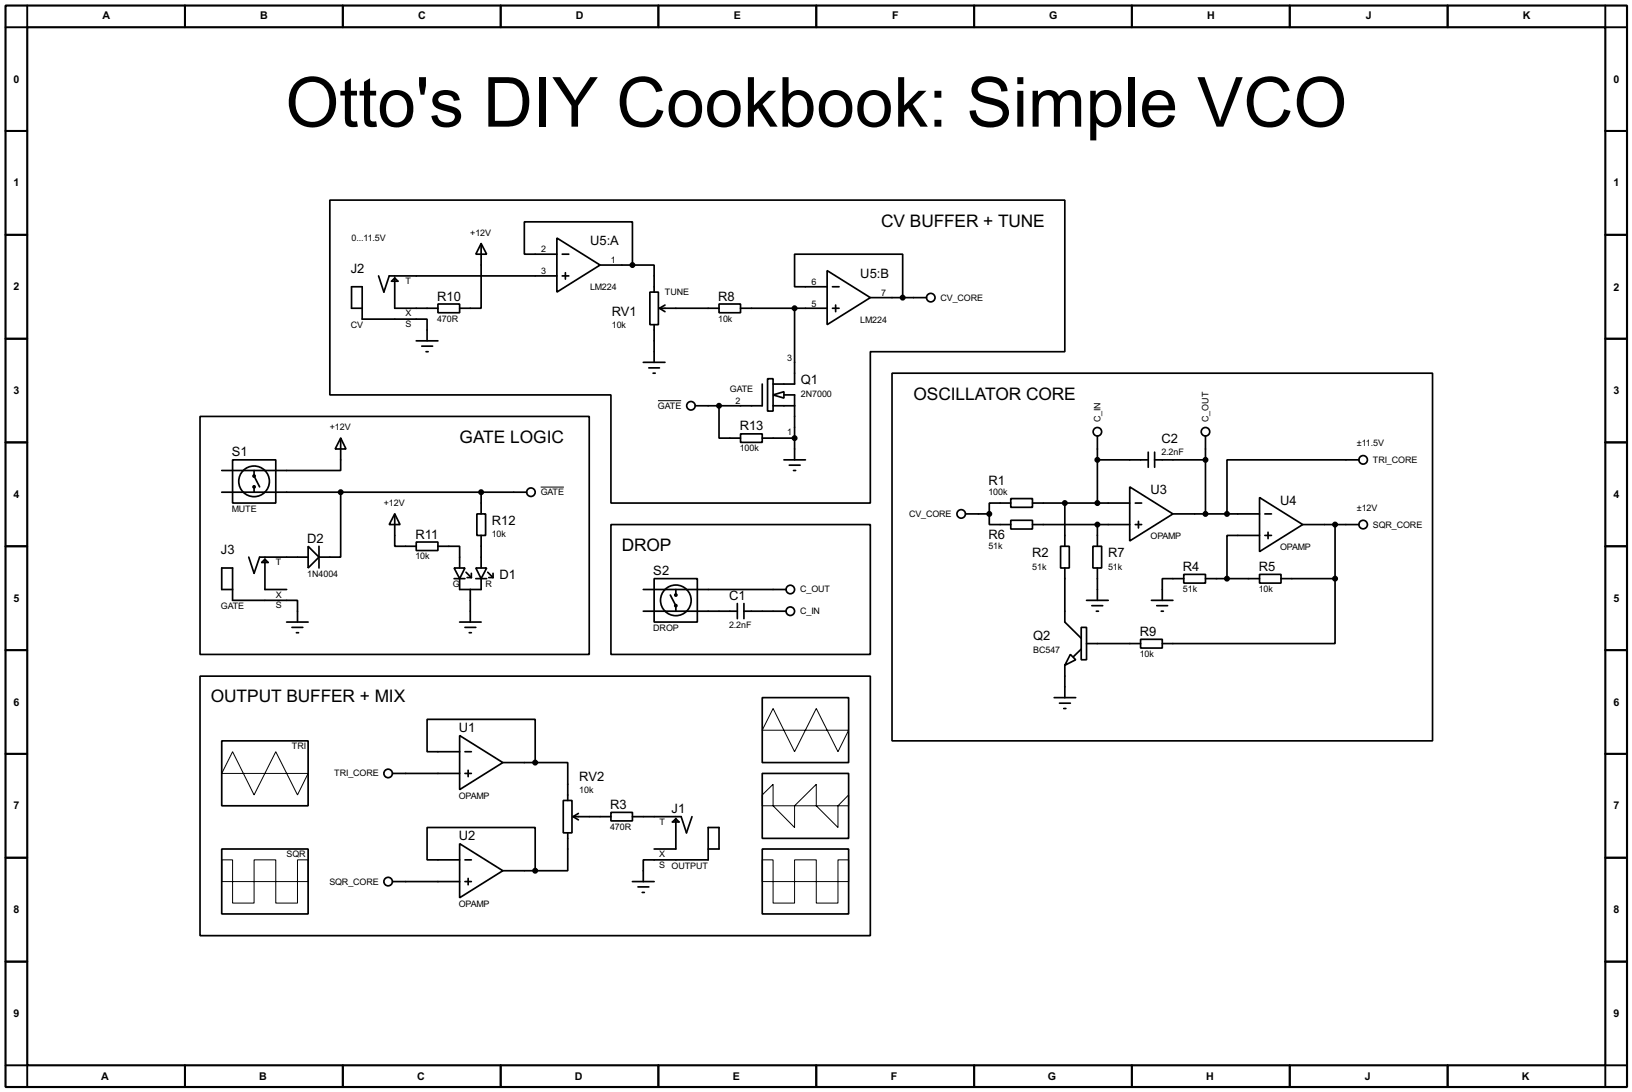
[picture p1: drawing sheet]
<svg xmlns="http://www.w3.org/2000/svg" width="383mm" height="256mm" viewBox="0 0 383 256" stroke-linecap="round" stroke-linejoin="round" font-family="sans-serif">
<path d="M1.3 1.3h381v254h-381zM6.4 6.4h370.8v243.8h-370.8z" fill="none" stroke="#000" stroke-width=".5"/>
<g fill="none" stroke="#000" stroke-width=".45">
<path d="M6.4 1.3v5.1h-5.1M43.5 1.3v5.1M80.6 1.3v5.1M117.7 1.3v5.1M154.7 1.3v5.1M191.8 1.3v5.1M228.9 1.3v5.1M266 1.3v5.1M303.1 1.3v5.1M340.2 1.3v5.1M377.2 1.3v5.1h5.1M1.3 30.8h5.1"/>
<path d="M377.2 30.8h5.1M1.3 55.2h5.1M377.2 55.2h5.1M1.3 79.6h5.1M377.2 79.6h5.1M1.3 103.9h5.1M377.2 103.9h5.1M1.3 128.3h5.1M377.2 128.3h5.1M1.3 152.7h5.1M377.2 152.7h5.1M1.3 177.1h5.1"/>
<path d="M377.2 177.1h5.1M1.3 201.5h5.1M377.2 201.5h5.1M1.3 225.9h5.1M377.2 225.9h5.1M1.3 250.2h5.1v5.1M43.5 250.2v5.1M80.6 250.2v5.1M117.7 250.2v5.1M154.7 250.2v5.1M191.8 250.2v5.1M228.9 250.2v5.1"/>
<path d="M266 250.2v5.1M303.1 250.2v5.1M340.2 250.2v5.1M382.3 250.2h-5.1v5.1"/>
</g>
<g fill="none" stroke="#000" stroke-width=".4">
<path d="M77.5 47h172.7v35.6h-45.7v35.6h-60.9v-25.4h-66.1zM113.1 57.2l1.3 2.5h-2.6zM113.1 57.2v15.2h-5.1M130.9 55.9l10.1 6.4-10.1 6.3zM130.9 59.7h-7.7v-7.6h25.4v10.2M132.1 59.7h1.6M85.1 72.4h-2.5v-5h2.5v7.6h15.3v5.1M89 64.8l1.2 3.8 1.3-3.8h39.4M92 66.1l.8-.8 .7 .8zM92.8 65.3v7.1h10.1M102.9 71.4h5.1v2.1h-5.1zM132.1 64.8h1.6"/>
<path d="M132.9 64.1v1.5M141 62.3h7.6M148.6 62.3h5.1v6.3M152.7 68.6h2v7.7h-2zM153.7 76.3v8.8M155 72.4h14M155 72.4l1.3 .8M156.3 71.7l-1.3 .7M169 71.4h5v2.1h-5zM174 72.4h20.4M186.7 72.4v17.8h-5M194.4 63.6l10.1 6.3-10.1 6.4z"/>
<path d="M194.4 67.4h-7.7v-7.7h25.4v10.2M195.6 72.4h1.6M195.6 67.4h1.6M196.4 71.7v1.5M204.5 69.9h13.2M47 97.8h91.5v55.9h-91.5zM97.8 80.1h5.1M99.1 81.3h2.6M100.1 82.6h.5M151.2 85.1h5.1M152.5 86.4h2.5M153.5 87.7h.5"/>
<path d="M169 95.3v7.6h5M179.1 90.2v5.1h-15.7M180.4 89h1.3v7.6h-1.3zM181.7 92.8l2.5-.8v1.5zM181.7 95.3h5M184.2 92.8h2.5v15.2M209.6 87.7h127v86.3h-127zM52.1 115.6h71.7M54.7 108h10.1v10.2h-10.1zM59.7 110.5v1.3l1.3 2.6M59.7 114.4v1.2M80.1 102.9l1.2 2.6h-2.5z"/>
<path d="M80.1 102.9v7.6h-28M80.1 115.6v15.3h-5.1M113.1 115.6v5.1M174 101.9h5.1v2h-5.1zM179.1 102.9h7.6M184.2 108h5.1M185.5 109.3h2.5M186.5 110.5h.5M237.5 117.1h5.1v2.1h-5.1zM237.5 118.2h-5v2.5M242.6 118.2h22.9M250.2 118.2v10.1"/>
<path d="M257.9 102.4v15.8M257.9 108h11.9M265.5 114.4l10.1 6.3-10.1 6.4zM266.8 118.2h1.5M269.8 106.2v3.6M271.3 108h12M271.3 106.2v3.6M283.3 102.4v18.3M296 116.9l10.1 6.3-10.1 6.4zM319.3 108h-31v12.7M54.7 138.5h-2.6v-5.1h2.6v7.6h15.2v5.1M58.5 130.9l1.2 3.8 1.3-3.8h11.4"/>
<path d="M61.5 132.1l.8-.7 .7 .7zM62.3 131.4v7.1h5.1M72.4 128.3l2.6 2.6-2.6 2.5zM75 128.3v5.1M92.8 120.7l1.2 2.5h-2.5zM92.8 120.7v7.6h5M97.8 127.3h5.1v2h-5.1zM102.9 128.3h5.1v5.1M106.7 133.4h2.6l-1.3 2.5zM106.7 135.9h2.6M108 135.9v2.6h5.1v-2.6M109.5 134.4l1.3 1.3"/>
<path d="M109.8 135.7h1M110.5 138.5v7.6M110.8 134.7v1M111.8 133.4h2.6l-1.3 2.5zM111.8 135.9h2.6M112.1 120.7h2v5.1h-2zM113.1 125.8v7.6M114.6 134.4l1.3 1.3M114.9 135.7h1M115.9 134.7v1M143.6 123.2h60.9v30.5h-60.9zM151.2 138.5h33.5"/>
<path d="M153.7 135.9h10.2v10.2h-10.2zM157.5 139.8l1.3 2.5v1.3M158.8 138.5v1.3M226.9 120.7h5.6M232.5 120.7v2.5h5M237.5 122.2h5.1v2.1h-5.1zM242.6 123.2h22.9M249.2 128.3h2.1v5.1h-2.1zM250.2 133.4v12.7l3.9 3.8M256.8 128.3h2.1v5.1h-2.1zM257.9 123.2v5.1M257.9 133.4v7.6"/>
<path d="M266.8 123.2h1.5M267.5 122.5v1.5M275.6 120.7h20.4M278.2 134.9h5.1v2.1h-5.1zM278.2 135.9h-5.1v5.1M283.3 135.9h12.7M296 134.9h5v2.1h-5zM296 125.8h-7.7v10.1M297.2 120.7h1.6M297.2 125.8h1.6M298 125v1.5M301 135.9h12.7"/>
<path d="M306.1 123.2h13.2M313.7 135.9v15.3h-40.6M313.7 123.2v12.7M47 158.8h157.5v61h-157.5zM67.4 146.1h5M68.6 147.4h2.6M69.7 148.6h.5M108 146.1h5.1M109.3 147.4h2.5M110.3 148.6h.5M151.2 143.6h22.1M173.3 141.8v3.5"/>
<path d="M174.8 143.6h9.9M174.8 141.8v3.5M250.2 156.3v7.6M251.5 153.7l1.3 1.3-2.6 1.3zM254.1 147.4h1.2v7.6h-1.2zM254.1 152.5l-1.8 1.7M255.3 151.2h12.7M255.3 141h5.1M256.6 142.3h2.5M257.6 143.6h.5M268 150.2h5.1v2h-5.1zM270.6 141h5"/>
<path d="M271.8 142.3h2.6M272.9 143.6h.5M52.1 174h20.3v15.3h-20.3zM108 172.8l10.2 6.3-10.2 6.4zM108 176.6h-7.6v-7.6h25.4v10.1M109.3 176.6h1.5M118.2 179.1h7.6M125.8 179.1h7.6v8.9M179.1 163.9h20.3v15.2h-20.3zM247.7 163.9h5.1M249 165.2h2.5M250 166.4h.5"/>
<path d="M52.1 199.4h20.3v15.3h-20.3zM92.3 181.7h15.7M108 198.2l10.2 6.3-10.2 6.4zM109.3 181.7h1.5M110 180.9v1.5M132.4 188h2v7.6h-2zM133.4 195.6v8.9h-7.6M134.7 191.8h8.9M134.7 191.8l1.2 .8M135.9 191.1l-1.2 .7M143.6 190.8h5v2h-5zM148.6 191.8h11.5l1.2 3.8 1.3-3.8"/>
<path d="M158 193.1l.8-.8 .8 .8zM158.8 192.3v7.1h-5.1M166.4 199.4h2.6v-5h-2.6v7.6h-15.2v5.1M179.1 199.4h20.3v15.3h-20.3zM179.1 181.7h20.3v15.2h-20.3zM92.3 207.1h15.7M108 202h-7.6v-7.6h25.4v10.1M109.3 207.1h1.5M109.3 202h1.5M110 206.3v1.5M118.2 204.5h7.6M148.6 207.1h5.1"/>
<path d="M149.9 208.3h2.6M150.9 209.6h.5"/>
<circle cx="218.7" cy="69.9" r="1"/>
<circle cx="162.3" cy="95.3" r="1"/>
<circle cx="59.7" cy="113.1" r="3.6"/>
<circle cx="59.7" cy="114.4" r=".25"/>
<circle cx="59.7" cy="111.8" r=".25"/>
<circle cx="124.7" cy="115.6" r="1"/>
<circle cx="257.8" cy="101.4" r="1"/>
<circle cx="283.2" cy="101.4" r="1"/>
<circle cx="320.3" cy="108" r="1"/>
<circle cx="158.8" cy="139.8" r=".25"/>
<circle cx="185.7" cy="138.5" r="1"/>
<circle cx="225.8" cy="120.7" r="1"/>
<circle cx="320.3" cy="123.2" r="1"/>
<circle cx="158.8" cy="141" r="3.6"/>
<circle cx="158.8" cy="142.3" r=".25"/>
<circle cx="185.7" cy="143.6" r="1"/>
<circle cx="91.2" cy="181.7" r="1"/>
<circle cx="91.2" cy="207.1" r="1"/>
</g>
<g fill="#000" stroke="#000" stroke-width=".4">
<circle cx="148.6" cy="62.3" r=".5"/>
<circle cx="186.7" cy="72.4" r=".5"/>
<circle cx="212.1" cy="69.9" r=".5"/>
<circle cx="168.9" cy="95.3" r=".5"/>
<circle cx="80" cy="115.6" r=".5"/>
<circle cx="113" cy="115.6" r=".5"/>
<circle cx="186.7" cy="102.9" r=".5"/>
<circle cx="250.2" cy="118.2" r=".5"/>
<circle cx="257.8" cy="118.2" r=".5"/>
<circle cx="257.8" cy="108" r=".5"/>
<circle cx="283.2" cy="108" r=".5"/>
<circle cx="232.4" cy="120.7" r=".5"/>
<circle cx="257.8" cy="123.2" r=".5"/>
<circle cx="283.2" cy="120.7" r=".5"/>
<circle cx="288.3" cy="135.9" r=".5"/>
<circle cx="288.3" cy="120.7" r=".5"/>
<circle cx="313.7" cy="123.2" r=".5"/>
<circle cx="313.7" cy="135.9" r=".5"/>
<circle cx="125.7" cy="179.1" r=".5"/>
<circle cx="125.7" cy="204.5" r=".5"/>
</g>
<path d="M154.6 94.1h5.5M127.1 114.4h5.4M54.7 176.6l5 10.1 5.1-10.1 5.1 10.1 2.5-5h-20.3zM181.7 166.4l5 10.2 5.1-10.2 5.1 10.2 2.5-5.1h-20.3zM179.1 186.7v2.6h20.3v-2.6l-2.5 2.6v5.1l-5.1-5.1v-5.1l-5.1 5.1v5.1l-5-5.1v-5.1zM52.1 202h2.6v10.1h5v-10.1h5.1v10.1h5.1v-10.1h2.5v5.1h-20.3zM179.1 202h2.6v10.1h5v-10.1h5.1v10.1h5.1v-10.1h2.5v5.1h-20.3z" fill="none" stroke="#000" stroke-width=".23"/>
<text font-size="18.2" x="67.1" y="29.7">Otto's DIY Cookbook: Simple VCO</text>
<g font-size="4.6">
<text x="207.1" y="53.2">CV BUFFER + TUNE</text>
<text x="214.7" y="93.8">OSCILLATOR CORE</text>
<text x="108" y="104">GATE LOGIC</text>
<text x="146.1" y="129.4">DROP</text>
<text x="49.6" y="165">OUTPUT BUFFER + MIX</text>
</g>
<g font-size="3.4">
<text x="138.7" y="57.7">U5:A</text>
<text x="82.4" y="64">J2</text>
<text x="202.1" y="65.3">U5:B</text>
<text x="102.7" y="70.6">R10</text>
<text x="168.8" y="70.6">R8</text>
<text x="143.8" y="74.1">RV1</text>
<text x="188.2" y="90.2">Q1</text>
<text x="173.8" y="101.1">R13</text>
<text x="54.5" y="107.2">S1</text>
<text x="272.9" y="104.2">C2</text>
<text x="232.3" y="113.8">R1</text>
<text x="270.4" y="116.1">U3</text>
<text x="300.8" y="118.6">U4</text>
<text x="115.6" y="123.3">R12</text>
<text x="51.9" y="130.1">J3</text>
<text x="72.2" y="127.5">D2</text>
<text x="97.6" y="126.5">R11</text>
<text x="232.3" y="126.5">R6</text>
<text x="242.6" y="130.9">R2</text>
<text x="260.4" y="130.9">R7</text>
<text x="117.4" y="136">D1</text>
<text x="153.5" y="135.1">S2</text>
<text x="278" y="134.1">R4</text>
<text x="295.8" y="134.1">R5</text>
<text x="171.3" y="141">C1</text>
<text x="267.8" y="149.4">R9</text>
<text x="242.8" y="150.4">Q2</text>
<text x="107.8" y="172">U1</text>
<text x="136.1" y="183.4">RV2</text>
<text x="143.4" y="190">R3</text>
<text x="157.8" y="191">J1</text>
<text x="107.8" y="197.4">U2</text>
</g>
<g font-size="2.8">
<text x="24.1" y="4.5">A</text>
<text x="61.2" y="4.5">B</text>
<text x="98.2" y="4.5">C</text>
<text x="135.3" y="4.5">D</text>
<text x="172.5" y="4.5">E</text>
<text x="209.6" y="4.5">F</text>
<text x="246.5" y="4.5">G</text>
<text x="283.7" y="4.5">H</text>
<text x="321" y="4.5">J</text>
<text x="357.9" y="4.5">K</text>
<text x="3.2" y="19.4">0</text>
<text x="379.1" y="19.4">0</text>
<text x="3.2" y="43.8">1</text>
<text x="379.1" y="43.8">1</text>
<text x="3.2" y="68.2">2</text>
<text x="379.1" y="68.4">2</text>
<text x="3.2" y="92.6">3</text>
<text x="379.1" y="92.6">3</text>
<text x="3.2" y="117">4</text>
<text x="379.1" y="117">4</text>
<text x="3.2" y="141.4">5</text>
<text x="379.1" y="141.4">5</text>
<text x="3.2" y="165.8">6</text>
<text x="379.1" y="165.8">6</text>
<text x="3.2" y="190.1">7</text>
<text x="379.1" y="190.1">7</text>
<text x="3.2" y="214.5">8</text>
<text x="379.1" y="214.5">8</text>
<text x="3.2" y="238.9">9</text>
<text x="379.1" y="238.9">9</text>
<text x="23.8" y="253.6">A</text>
<text x="60.9" y="253.6">B</text>
<text x="98" y="253.6">C</text>
<text x="135.1" y="253.6">D</text>
<text x="172.2" y="253.6">E</text>
<text x="209.4" y="253.6">F</text>
<text x="246.2" y="253.6">G</text>
<text x="283.4" y="253.6">H</text>
<text x="320.7" y="253.6">J</text>
<text x="357.6" y="253.6">K</text>
</g>
<g font-size="2.4">
<text x="82.6" y="56.5">0...11.5V</text>
<text x="110.5" y="55.4">+12V</text>
<text x="127.2" y="59.3">2</text>
<text x="127.2" y="64.4">3</text>
<text x="143.6" y="61.9">1</text>
<text x="95.3" y="66.7">T</text>
<text x="138.7" y="68.1">LM224</text>
<text x="156.3" y="69.2">TUNE</text>
<text x="190.7" y="72">5</text>
<text x="190.7" y="67">6</text>
<text x="207.1" y="69.5">7</text>
<text x="221" y="70.6">CV_CORE</text>
<text x="82.4" y="77.1">CV</text>
<text x="95.3" y="76.9">S</text>
<text x="95.3" y="74.3">X</text>
<text x="102.7" y="75.5">470R</text>
<text x="143.8" y="77.1">10k</text>
<text x="168.8" y="75.5">10k</text>
<text x="202.1" y="75.8">LM224</text>
<text x="185" y="84.7">3</text>
<text x="171.5" y="92.1">GATE</text>
<text x="172.9" y="94.9">2</text>
<text x="188.2" y="93.2">2N7000</text>
<text x="77.5" y="101.1">+12V</text>
<text x="154.6" y="96">GATE</text>
<text x="258.6" y="99.1" transform="rotate(-90 258.6 99.1)">C_IN</text>
<text x="284" y="99.1" transform="rotate(-90 284 99.1)">C_OUT</text>
<text x="173.8" y="106">100k</text>
<text x="185" y="102.3">1</text>
<text x="272.9" y="106.8">2.2nF</text>
<text x="318.8" y="104.8">±11.5V</text>
<text x="322.6" y="108.7">TRI_CORE</text>
<text x="90.2" y="118.9">+12V</text>
<text x="127.1" y="116.3">GATE</text>
<text x="232.3" y="116.2">100k</text>
<text x="54.5" y="120.3">MUTE</text>
<text x="213.6" y="121.4">CV_CORE</text>
<text x="318.8" y="120.1">±12V</text>
<text x="322.6" y="123.9">SQR_CORE</text>
<text x="97.6" y="131.4">10k</text>
<text x="115.6" y="126.2">10k</text>
<text x="232.3" y="128.9">51k</text>
<text x="270.4" y="126.6">OPAMP</text>
<text x="300.8" y="129.2">OPAMP</text>
<text x="64.8" y="132.8">T</text>
<text x="72.2" y="135.5">1N4004</text>
<text x="106.4" y="137.8">G</text>
<text x="114.1" y="137.8">R</text>
<text x="242.6" y="133.8">51k</text>
<text x="260.4" y="133.8">51k</text>
<text x="51.9" y="143.1">GATE</text>
<text x="64.8" y="142.9">S</text>
<text x="64.8" y="140.4">X</text>
<text x="188" y="139.2">C_OUT</text>
<text x="278" y="139.1">51k</text>
<text x="295.8" y="139.1">10k</text>
<text x="153.5" y="148.2">DROP</text>
<text x="171.3" y="147.4">2.2nF</text>
<text x="188" y="144.3">C_IN</text>
<text x="242.8" y="153.3">BC547</text>
<text x="267.8" y="154.3">10k</text>
<text x="68.6" y="175.9">TRI</text>
<text x="78.6" y="182.4">TRI_CORE</text>
<text x="107.8" y="187.6">OPAMP</text>
<text x="136.1" y="186.3">10k</text>
<text x="143.4" y="194.9">470R</text>
<text x="155" y="193.7">T</text>
<text x="67.4" y="201.3">SQR</text>
<text x="154.9" y="203.9">S OUTPUT</text>
<text x="154.9" y="201.3">X</text>
<text x="77.4" y="207.8">SQR_CORE</text>
<text x="107.8" y="213">OPAMP</text>
</g>
</svg>
